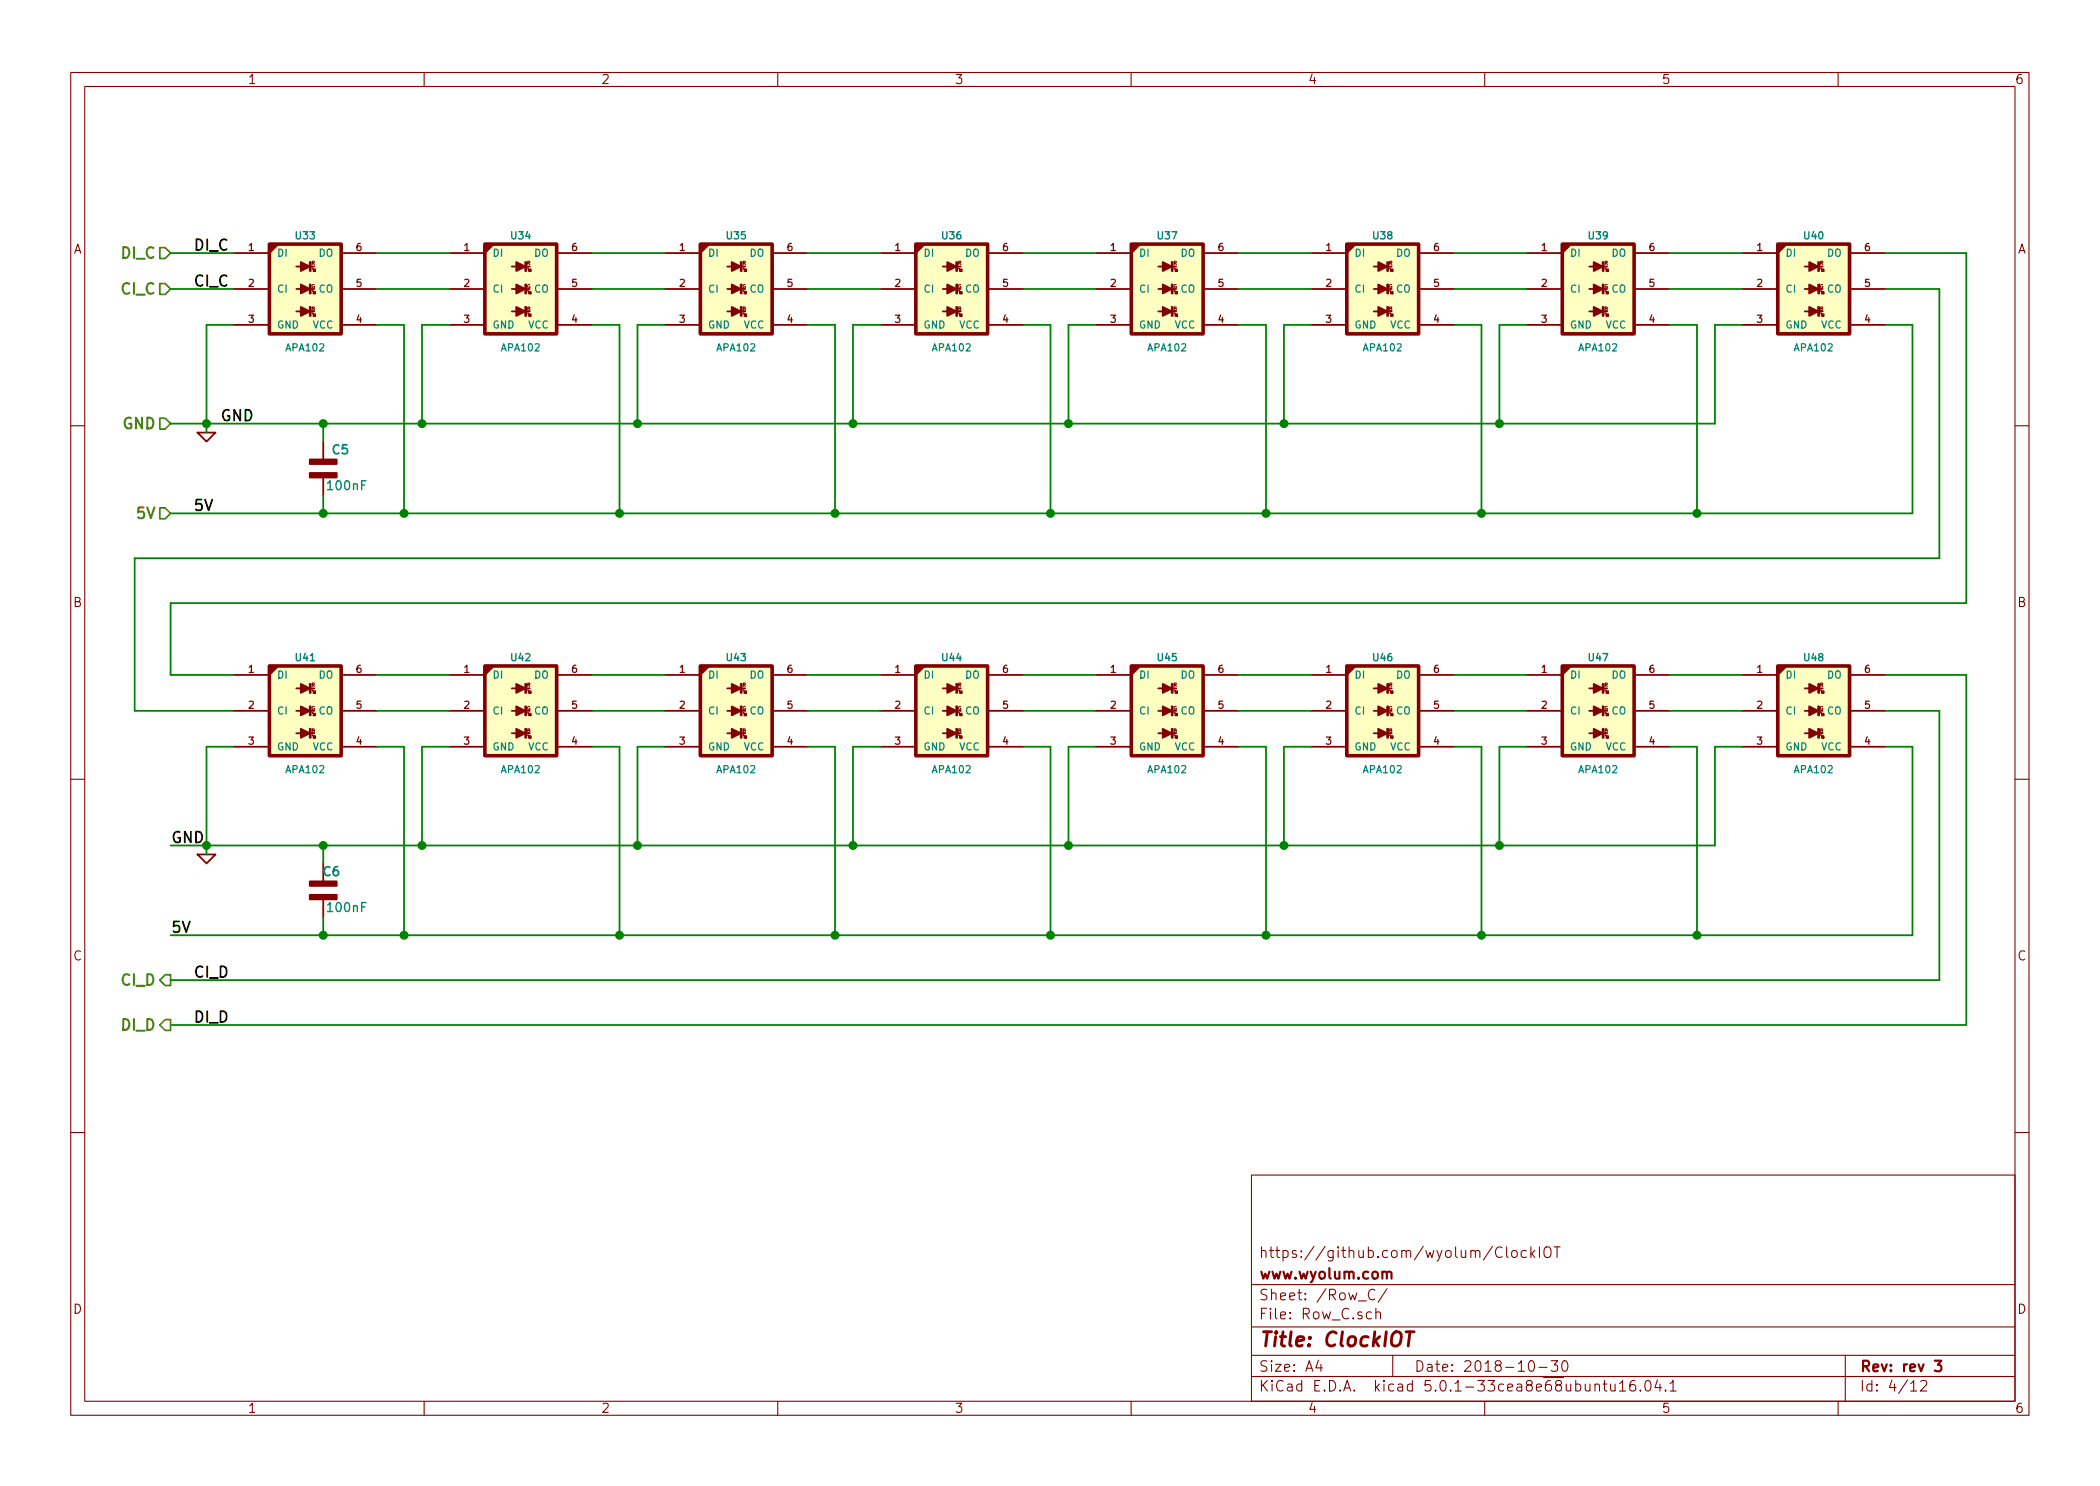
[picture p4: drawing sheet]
EESchema Schematic File Version 4
LIBS:ClockIOT-cache
EELAYER 26 0
EELAYER END
$Descr A4 11693 8268
encoding utf-8
Sheet 4 12
Title "ClockIOT"
Date "2018-10-30"
Rev "rev 3"
Comp "www.wyolum.com"
Comment1 "https://github.com/wyolum/ClockIOT"
Comment2 ""
Comment3 ""
Comment4 ""
$EndDescr
Text Label 1075 1400 0    60   ~ 0
DI_C
Text HLabel 950  2350 0    60   Input ~ 12
GND
$Comp
L ClockIOT:APA102 U33
U 1 1
P 1700 1600
AR Path="/56C296A0" Ref="U33"  Part="1" 
AR Path="/542543F1/56C296A0" Ref="U33"  Part="1" 
F 0 "U33" H 1700 1900 40  0000 C CNB
F 1 "APA102" H 1700 1275 40  0000 C CNN
F 2 "ClockIOT_libs:APA102" H 1600 2000 60  0001 C CNN
F 3 "" H 1700 1600 60  0001 C CNN
F 4 "mfr_pn" H 1700 1600 60  0001 C CNN "manf#"
	1    1700 1600
	1    0    0    -1  
$EndComp
Text Label 1225 2350 0    60   ~ 0
GND
Text Label 1075 2850 0    60   ~ 0
5V
$Comp
L ClockIOT:GND #PWR05
U 1 1
P 1150 2400
F 0 "#PWR05" H 1150 2400 30  0001 C CNN
F 1 "GND" H 1150 2330 30  0001 C CNN
F 2 "" H 1150 2400 60  0001 C CNN
F 3 "" H 1150 2400 60  0001 C CNN
F 4 "Value" H 1150 2400 50  0001 C CNN "manf#"
	1    1150 2400
	1    0    0    -1  
$EndComp
Wire Wire Line
	1150 1800 1150 2350
Wire Wire Line
	950  2350 1150 2350
Wire Wire Line
	10800 3100 10800 1600
Wire Wire Line
	950  2850 1800 2850
Connection ~ 1150 2350
Text HLabel 950  2850 0    60   Input ~ 12
5V
$Comp
L ClockIOT:APA102 U34
U 1 1
P 2900 1600
AR Path="/56C296CB" Ref="U34"  Part="1" 
AR Path="/542543F1/56C296CB" Ref="U34"  Part="1" 
F 0 "U34" H 2900 1900 40  0000 C CNB
F 1 "APA102" H 2900 1275 40  0000 C CNN
F 2 "ClockIOT_libs:APA102" H 2800 2000 60  0001 C CNN
F 3 "" H 2900 1600 60  0001 C CNN
F 4 "mfr_pn" H 2900 1600 60  0001 C CNN "manf#"
	1    2900 1600
	1    0    0    -1  
$EndComp
$Comp
L ClockIOT:APA102 U35
U 1 1
P 4100 1600
AR Path="/56C296D3" Ref="U35"  Part="1" 
AR Path="/542543F1/56C296D3" Ref="U35"  Part="1" 
F 0 "U35" H 4100 1900 40  0000 C CNB
F 1 "APA102" H 4100 1275 40  0000 C CNN
F 2 "ClockIOT_libs:APA102" H 4000 2000 60  0001 C CNN
F 3 "" H 4100 1600 60  0001 C CNN
F 4 "mfr_pn" H 4100 1600 60  0001 C CNN "manf#"
	1    4100 1600
	1    0    0    -1  
$EndComp
$Comp
L ClockIOT:APA102 U36
U 1 1
P 5300 1600
AR Path="/56C296DB" Ref="U36"  Part="1" 
AR Path="/542543F1/56C296DB" Ref="U36"  Part="1" 
F 0 "U36" H 5300 1900 40  0000 C CNB
F 1 "APA102" H 5300 1275 40  0000 C CNN
F 2 "ClockIOT_libs:APA102" H 5200 2000 60  0001 C CNN
F 3 "" H 5300 1600 60  0001 C CNN
F 4 "mfr_pn" H 5300 1600 60  0001 C CNN "manf#"
	1    5300 1600
	1    0    0    -1  
$EndComp
$Comp
L ClockIOT:APA102 U37
U 1 1
P 6500 1600
AR Path="/56C296E3" Ref="U37"  Part="1" 
AR Path="/542543F1/56C296E3" Ref="U37"  Part="1" 
F 0 "U37" H 6500 1900 40  0000 C CNB
F 1 "APA102" H 6500 1275 40  0000 C CNN
F 2 "ClockIOT_libs:APA102" H 6400 2000 60  0001 C CNN
F 3 "" H 6500 1600 60  0001 C CNN
F 4 "mfr_pn" H 6500 1600 60  0001 C CNN "manf#"
	1    6500 1600
	1    0    0    -1  
$EndComp
$Comp
L ClockIOT:APA102 U38
U 1 1
P 7700 1600
AR Path="/56C296EB" Ref="U38"  Part="1" 
AR Path="/542543F1/56C296EB" Ref="U38"  Part="1" 
F 0 "U38" H 7700 1900 40  0000 C CNB
F 1 "APA102" H 7700 1275 40  0000 C CNN
F 2 "ClockIOT_libs:APA102" H 7600 2000 60  0001 C CNN
F 3 "" H 7700 1600 60  0001 C CNN
F 4 "mfr_pn" H 7700 1600 60  0001 C CNN "manf#"
	1    7700 1600
	1    0    0    -1  
$EndComp
$Comp
L ClockIOT:APA102 U39
U 1 1
P 8900 1600
AR Path="/56C296F3" Ref="U39"  Part="1" 
AR Path="/542543F1/56C296F3" Ref="U39"  Part="1" 
F 0 "U39" H 8900 1900 40  0000 C CNB
F 1 "APA102" H 8900 1275 40  0000 C CNN
F 2 "ClockIOT_libs:APA102" H 8800 2000 60  0001 C CNN
F 3 "" H 8900 1600 60  0001 C CNN
F 4 "mfr_pn" H 8900 1600 60  0001 C CNN "manf#"
	1    8900 1600
	1    0    0    -1  
$EndComp
$Comp
L ClockIOT:APA102 U40
U 1 1
P 10100 1600
AR Path="/56C296FB" Ref="U40"  Part="1" 
AR Path="/542543F1/56C296FB" Ref="U40"  Part="1" 
F 0 "U40" H 10100 1900 40  0000 C CNB
F 1 "APA102" H 10100 1275 40  0000 C CNN
F 2 "ClockIOT_libs:APA102" H 10000 2000 60  0001 C CNN
F 3 "" H 10100 1600 60  0001 C CNN
F 4 "mfr_pn" H 10100 1600 60  0001 C CNN "manf#"
	1    10100 1600
	1    0    0    -1  
$EndComp
Wire Wire Line
	2100 1400 2500 1400
Wire Wire Line
	3300 1400 3700 1400
Wire Wire Line
	2100 1600 2500 1600
Wire Wire Line
	3300 1600 3700 1600
Wire Wire Line
	4500 1400 4900 1400
Wire Wire Line
	4500 1600 4900 1600
Wire Wire Line
	5700 1400 6100 1400
Wire Wire Line
	5700 1600 6100 1600
Wire Wire Line
	6900 1400 7300 1400
Wire Wire Line
	6900 1600 7300 1600
Wire Wire Line
	8100 1400 8500 1400
Wire Wire Line
	8100 1600 8500 1600
Wire Wire Line
	9300 1400 9700 1400
Wire Wire Line
	9300 1600 9700 1600
Wire Wire Line
	1300 1800 1150 1800
Wire Wire Line
	2500 1800 2350 1800
Wire Wire Line
	2350 1800 2350 2350
Connection ~ 2350 2350
Wire Wire Line
	2100 1800 2250 1800
Wire Wire Line
	2250 1800 2250 2850
Connection ~ 2250 2850
Wire Wire Line
	3300 1800 3450 1800
Wire Wire Line
	3450 1800 3450 2850
Connection ~ 3450 2850
Wire Wire Line
	3700 1800 3550 1800
Wire Wire Line
	3550 1800 3550 2350
Connection ~ 3550 2350
Wire Wire Line
	4500 1800 4650 1800
Wire Wire Line
	4650 1800 4650 2850
Connection ~ 4650 2850
Wire Wire Line
	4900 1800 4750 1800
Wire Wire Line
	4750 1800 4750 2350
Connection ~ 4750 2350
Wire Wire Line
	5700 1800 5850 1800
Wire Wire Line
	5850 1800 5850 2850
Connection ~ 5850 2850
Wire Wire Line
	6100 1800 5950 1800
Wire Wire Line
	5950 1800 5950 2350
Connection ~ 5950 2350
Wire Wire Line
	6900 1800 7050 1800
Wire Wire Line
	7050 1800 7050 2850
Connection ~ 7050 2850
Wire Wire Line
	7300 1800 7150 1800
Wire Wire Line
	7150 1800 7150 2350
Connection ~ 7150 2350
Wire Wire Line
	8100 1800 8250 1800
Wire Wire Line
	8250 1800 8250 2850
Connection ~ 8250 2850
Wire Wire Line
	8500 1800 8350 1800
Wire Wire Line
	8350 1800 8350 2350
Connection ~ 8350 2350
Wire Wire Line
	9300 1800 9450 1800
Wire Wire Line
	9450 1800 9450 2850
Wire Wire Line
	9700 1800 9550 1800
Wire Wire Line
	9550 1800 9550 2350
Wire Wire Line
	10500 1800 10650 1800
Wire Wire Line
	10650 1800 10650 2850
Connection ~ 9450 2850
Wire Wire Line
	10800 1600 10500 1600
Wire Wire Line
	10500 1400 10950 1400
Wire Wire Line
	10950 1400 10950 3350
Wire Wire Line
	10950 3350 950  3350
Text HLabel 950  1400 0    60   Input ~ 12
DI_C
Text HLabel 950  1600 0    60   Input ~ 12
CI_C
Wire Wire Line
	1300 1400 950  1400
Wire Wire Line
	1300 1600 950  1600
Text Label 1075 1600 0    60   ~ 0
CI_C
Text HLabel 950  5450 0    60   Output ~ 12
CI_D
$Comp
L ClockIOT:APA102 U41
U 1 1
P 1700 3950
AR Path="/5A4DEB9E" Ref="U41"  Part="1" 
AR Path="/542543F1/5A4DEB9E" Ref="U41"  Part="1" 
F 0 "U41" H 1700 4250 40  0000 C CNB
F 1 "APA102" H 1700 3625 40  0000 C CNN
F 2 "ClockIOT_libs:APA102" H 1600 4350 60  0001 C CNN
F 3 "" H 1700 3950 60  0001 C CNN
F 4 "mfr_pn" H 1700 3950 60  0001 C CNN "manf#"
	1    1700 3950
	1    0    0    -1  
$EndComp
Text Label 950  4700 0    60   ~ 0
GND
Text Label 950  5200 0    60   ~ 0
5V
Text Label 1075 5450 0    60   ~ 0
CI_D
$Comp
L ClockIOT:GND #PWR06
U 1 1
P 1150 4750
F 0 "#PWR06" H 1150 4750 30  0001 C CNN
F 1 "GND" H 1150 4680 30  0001 C CNN
F 2 "" H 1150 4750 60  0001 C CNN
F 3 "" H 1150 4750 60  0001 C CNN
F 4 "Value" H 1150 4750 50  0001 C CNN "manf#"
	1    1150 4750
	1    0    0    -1  
$EndComp
Wire Wire Line
	1150 4150 1150 4700
Wire Wire Line
	950  5450 10800 5450
Wire Wire Line
	950  4700 1150 4700
Wire Wire Line
	10800 5450 10800 3950
Wire Wire Line
	950  5200 1800 5200
Connection ~ 1150 4700
$Comp
L ClockIOT:APA102 U42
U 1 1
P 2900 3950
AR Path="/5A4DEBB6" Ref="U42"  Part="1" 
AR Path="/542543F1/5A4DEBB6" Ref="U42"  Part="1" 
F 0 "U42" H 2900 4250 40  0000 C CNB
F 1 "APA102" H 2900 3625 40  0000 C CNN
F 2 "ClockIOT_libs:APA102" H 2800 4350 60  0001 C CNN
F 3 "" H 2900 3950 60  0001 C CNN
F 4 "mfr_pn" H 2900 3950 60  0001 C CNN "manf#"
	1    2900 3950
	1    0    0    -1  
$EndComp
$Comp
L ClockIOT:APA102 U43
U 1 1
P 4100 3950
AR Path="/5A4DEBBD" Ref="U43"  Part="1" 
AR Path="/542543F1/5A4DEBBD" Ref="U43"  Part="1" 
F 0 "U43" H 4100 4250 40  0000 C CNB
F 1 "APA102" H 4100 3625 40  0000 C CNN
F 2 "ClockIOT_libs:APA102" H 4000 4350 60  0001 C CNN
F 3 "" H 4100 3950 60  0001 C CNN
F 4 "mfr_pn" H 4100 3950 60  0001 C CNN "manf#"
	1    4100 3950
	1    0    0    -1  
$EndComp
$Comp
L ClockIOT:APA102 U44
U 1 1
P 5300 3950
AR Path="/5A4DEBC4" Ref="U44"  Part="1" 
AR Path="/542543F1/5A4DEBC4" Ref="U44"  Part="1" 
F 0 "U44" H 5300 4250 40  0000 C CNB
F 1 "APA102" H 5300 3625 40  0000 C CNN
F 2 "ClockIOT_libs:APA102" H 5200 4350 60  0001 C CNN
F 3 "" H 5300 3950 60  0001 C CNN
F 4 "mfr_pn" H 5300 3950 60  0001 C CNN "manf#"
	1    5300 3950
	1    0    0    -1  
$EndComp
$Comp
L ClockIOT:APA102 U45
U 1 1
P 6500 3950
AR Path="/5A4DEBCB" Ref="U45"  Part="1" 
AR Path="/542543F1/5A4DEBCB" Ref="U45"  Part="1" 
F 0 "U45" H 6500 4250 40  0000 C CNB
F 1 "APA102" H 6500 3625 40  0000 C CNN
F 2 "ClockIOT_libs:APA102" H 6400 4350 60  0001 C CNN
F 3 "" H 6500 3950 60  0001 C CNN
F 4 "mfr_pn" H 6500 3950 60  0001 C CNN "manf#"
	1    6500 3950
	1    0    0    -1  
$EndComp
$Comp
L ClockIOT:APA102 U46
U 1 1
P 7700 3950
AR Path="/5A4DEBD2" Ref="U46"  Part="1" 
AR Path="/542543F1/5A4DEBD2" Ref="U46"  Part="1" 
F 0 "U46" H 7700 4250 40  0000 C CNB
F 1 "APA102" H 7700 3625 40  0000 C CNN
F 2 "ClockIOT_libs:APA102" H 7600 4350 60  0001 C CNN
F 3 "" H 7700 3950 60  0001 C CNN
F 4 "mfr_pn" H 7700 3950 60  0001 C CNN "manf#"
	1    7700 3950
	1    0    0    -1  
$EndComp
$Comp
L ClockIOT:APA102 U47
U 1 1
P 8900 3950
AR Path="/5A4DEBD9" Ref="U47"  Part="1" 
AR Path="/542543F1/5A4DEBD9" Ref="U47"  Part="1" 
F 0 "U47" H 8900 4250 40  0000 C CNB
F 1 "APA102" H 8900 3625 40  0000 C CNN
F 2 "ClockIOT_libs:APA102" H 8800 4350 60  0001 C CNN
F 3 "" H 8900 3950 60  0001 C CNN
F 4 "mfr_pn" H 8900 3950 60  0001 C CNN "manf#"
	1    8900 3950
	1    0    0    -1  
$EndComp
$Comp
L ClockIOT:APA102 U48
U 1 1
P 10100 3950
AR Path="/5A4DEBE0" Ref="U48"  Part="1" 
AR Path="/542543F1/5A4DEBE0" Ref="U48"  Part="1" 
F 0 "U48" H 10100 4250 40  0000 C CNB
F 1 "APA102" H 10100 3625 40  0000 C CNN
F 2 "ClockIOT_libs:APA102" H 10000 4350 60  0001 C CNN
F 3 "" H 10100 3950 60  0001 C CNN
F 4 "mfr_pn" H 10100 3950 60  0001 C CNN "manf#"
	1    10100 3950
	1    0    0    -1  
$EndComp
Wire Wire Line
	2100 3750 2500 3750
Wire Wire Line
	3300 3750 3700 3750
Wire Wire Line
	2100 3950 2500 3950
Wire Wire Line
	3300 3950 3700 3950
Wire Wire Line
	4500 3750 4900 3750
Wire Wire Line
	4500 3950 4900 3950
Wire Wire Line
	5700 3750 6100 3750
Wire Wire Line
	5700 3950 6100 3950
Wire Wire Line
	6900 3750 7300 3750
Wire Wire Line
	6900 3950 7300 3950
Wire Wire Line
	8100 3750 8500 3750
Wire Wire Line
	8100 3950 8500 3950
Wire Wire Line
	9300 3750 9700 3750
Wire Wire Line
	9300 3950 9700 3950
Wire Wire Line
	1300 4150 1150 4150
Wire Wire Line
	2500 4150 2350 4150
Wire Wire Line
	2350 4150 2350 4700
Connection ~ 2350 4700
Wire Wire Line
	2100 4150 2250 4150
Wire Wire Line
	2250 4150 2250 5200
Connection ~ 2250 5200
Wire Wire Line
	3300 4150 3450 4150
Wire Wire Line
	3450 4150 3450 5200
Connection ~ 3450 5200
Wire Wire Line
	3700 4150 3550 4150
Wire Wire Line
	3550 4150 3550 4700
Connection ~ 3550 4700
Wire Wire Line
	4500 4150 4650 4150
Wire Wire Line
	4650 4150 4650 5200
Connection ~ 4650 5200
Wire Wire Line
	4900 4150 4750 4150
Wire Wire Line
	4750 4150 4750 4700
Connection ~ 4750 4700
Wire Wire Line
	5700 4150 5850 4150
Wire Wire Line
	5850 4150 5850 5200
Connection ~ 5850 5200
Wire Wire Line
	6100 4150 5950 4150
Wire Wire Line
	5950 4150 5950 4700
Connection ~ 5950 4700
Wire Wire Line
	6900 4150 7050 4150
Wire Wire Line
	7050 4150 7050 5200
Connection ~ 7050 5200
Wire Wire Line
	7300 4150 7150 4150
Wire Wire Line
	7150 4150 7150 4700
Connection ~ 7150 4700
Wire Wire Line
	8100 4150 8250 4150
Wire Wire Line
	8250 4150 8250 5200
Connection ~ 8250 5200
Wire Wire Line
	8500 4150 8350 4150
Wire Wire Line
	8350 4150 8350 4700
Connection ~ 8350 4700
Wire Wire Line
	9300 4150 9450 4150
Wire Wire Line
	9450 4150 9450 5200
Wire Wire Line
	9700 4150 9550 4150
Wire Wire Line
	9550 4150 9550 4700
Wire Wire Line
	10500 4150 10650 4150
Wire Wire Line
	10650 4150 10650 5200
Connection ~ 9450 5200
Wire Wire Line
	10800 3950 10500 3950
Wire Wire Line
	10500 3750 10950 3750
Wire Wire Line
	10950 3750 10950 5700
Wire Wire Line
	10950 5700 950  5700
Text HLabel 950  5700 0    60   Output ~ 12
DI_D
Wire Wire Line
	1300 3750 950  3750
Text Label 1075 5700 0    60   ~ 0
DI_D
Wire Wire Line
	950  3750 950  3350
Wire Wire Line
	750  3100 750  3950
Wire Wire Line
	750  3100 10800 3100
Wire Wire Line
	750  3950 1300 3950
$Comp
L ClockIOT:C_NP C5
U 1 1
P 1800 2600
F 0 "C5" H 1650 2500 50  0000 L CNB
F 1 "100nF" H 1550 2700 50  0000 L CNN
F 2 "ClockIOT_libs:c_0805" H 1800 2600 60  0001 C CNN
F 3 "" H 1800 2600 60  0000 C CNN
F 4 "Value" H 1800 2600 50  0001 C CNN "manf#"
	1    1800 2600
	-1   0    0    1   
$EndComp
$Comp
L ClockIOT:C_NP C6
U 1 1
P 1800 4950
F 0 "C6" H 1700 4850 50  0000 L CNB
F 1 "100nF" H 1550 5050 50  0000 L CNN
F 2 "ClockIOT_libs:c_0805" H 1800 4950 60  0001 C CNN
F 3 "" H 1800 4950 60  0000 C CNN
F 4 "Value" H 1800 4950 50  0001 C CNN "manf#"
	1    1800 4950
	-1   0    0    1   
$EndComp
Wire Wire Line
	1800 4700 1800 4800
Connection ~ 1800 4700
Wire Wire Line
	1800 5200 1800 5100
Connection ~ 1800 5200
Wire Wire Line
	1800 2350 1800 2450
Connection ~ 1800 2350
Wire Wire Line
	1800 2850 1800 2750
Connection ~ 1800 2850
Wire Wire Line
	1150 2350 1150 2400
Wire Wire Line
	1150 2350 1800 2350
Wire Wire Line
	2350 2350 3550 2350
Wire Wire Line
	2250 2850 3450 2850
Wire Wire Line
	3450 2850 4650 2850
Wire Wire Line
	3550 2350 4750 2350
Wire Wire Line
	4650 2850 5850 2850
Wire Wire Line
	4750 2350 5950 2350
Wire Wire Line
	5850 2850 7050 2850
Wire Wire Line
	5950 2350 7150 2350
Wire Wire Line
	7050 2850 8250 2850
Wire Wire Line
	7150 2350 8350 2350
Wire Wire Line
	8250 2850 9450 2850
Wire Wire Line
	8350 2350 9550 2350
Wire Wire Line
	9450 2850 10650 2850
Wire Wire Line
	1150 4700 1150 4750
Wire Wire Line
	1150 4700 1800 4700
Wire Wire Line
	2350 4700 3550 4700
Wire Wire Line
	2250 5200 3450 5200
Wire Wire Line
	3450 5200 4650 5200
Wire Wire Line
	3550 4700 4750 4700
Wire Wire Line
	4650 5200 5850 5200
Wire Wire Line
	4750 4700 5950 4700
Wire Wire Line
	5850 5200 7050 5200
Wire Wire Line
	5950 4700 7150 4700
Wire Wire Line
	7050 5200 8250 5200
Wire Wire Line
	7150 4700 8350 4700
Wire Wire Line
	8250 5200 9450 5200
Wire Wire Line
	8350 4700 9550 4700
Wire Wire Line
	9450 5200 10650 5200
Wire Wire Line
	1800 4700 2350 4700
Wire Wire Line
	1800 5200 2250 5200
Wire Wire Line
	1800 2350 2350 2350
Wire Wire Line
	1800 2850 2250 2850
$EndSCHEMATC
